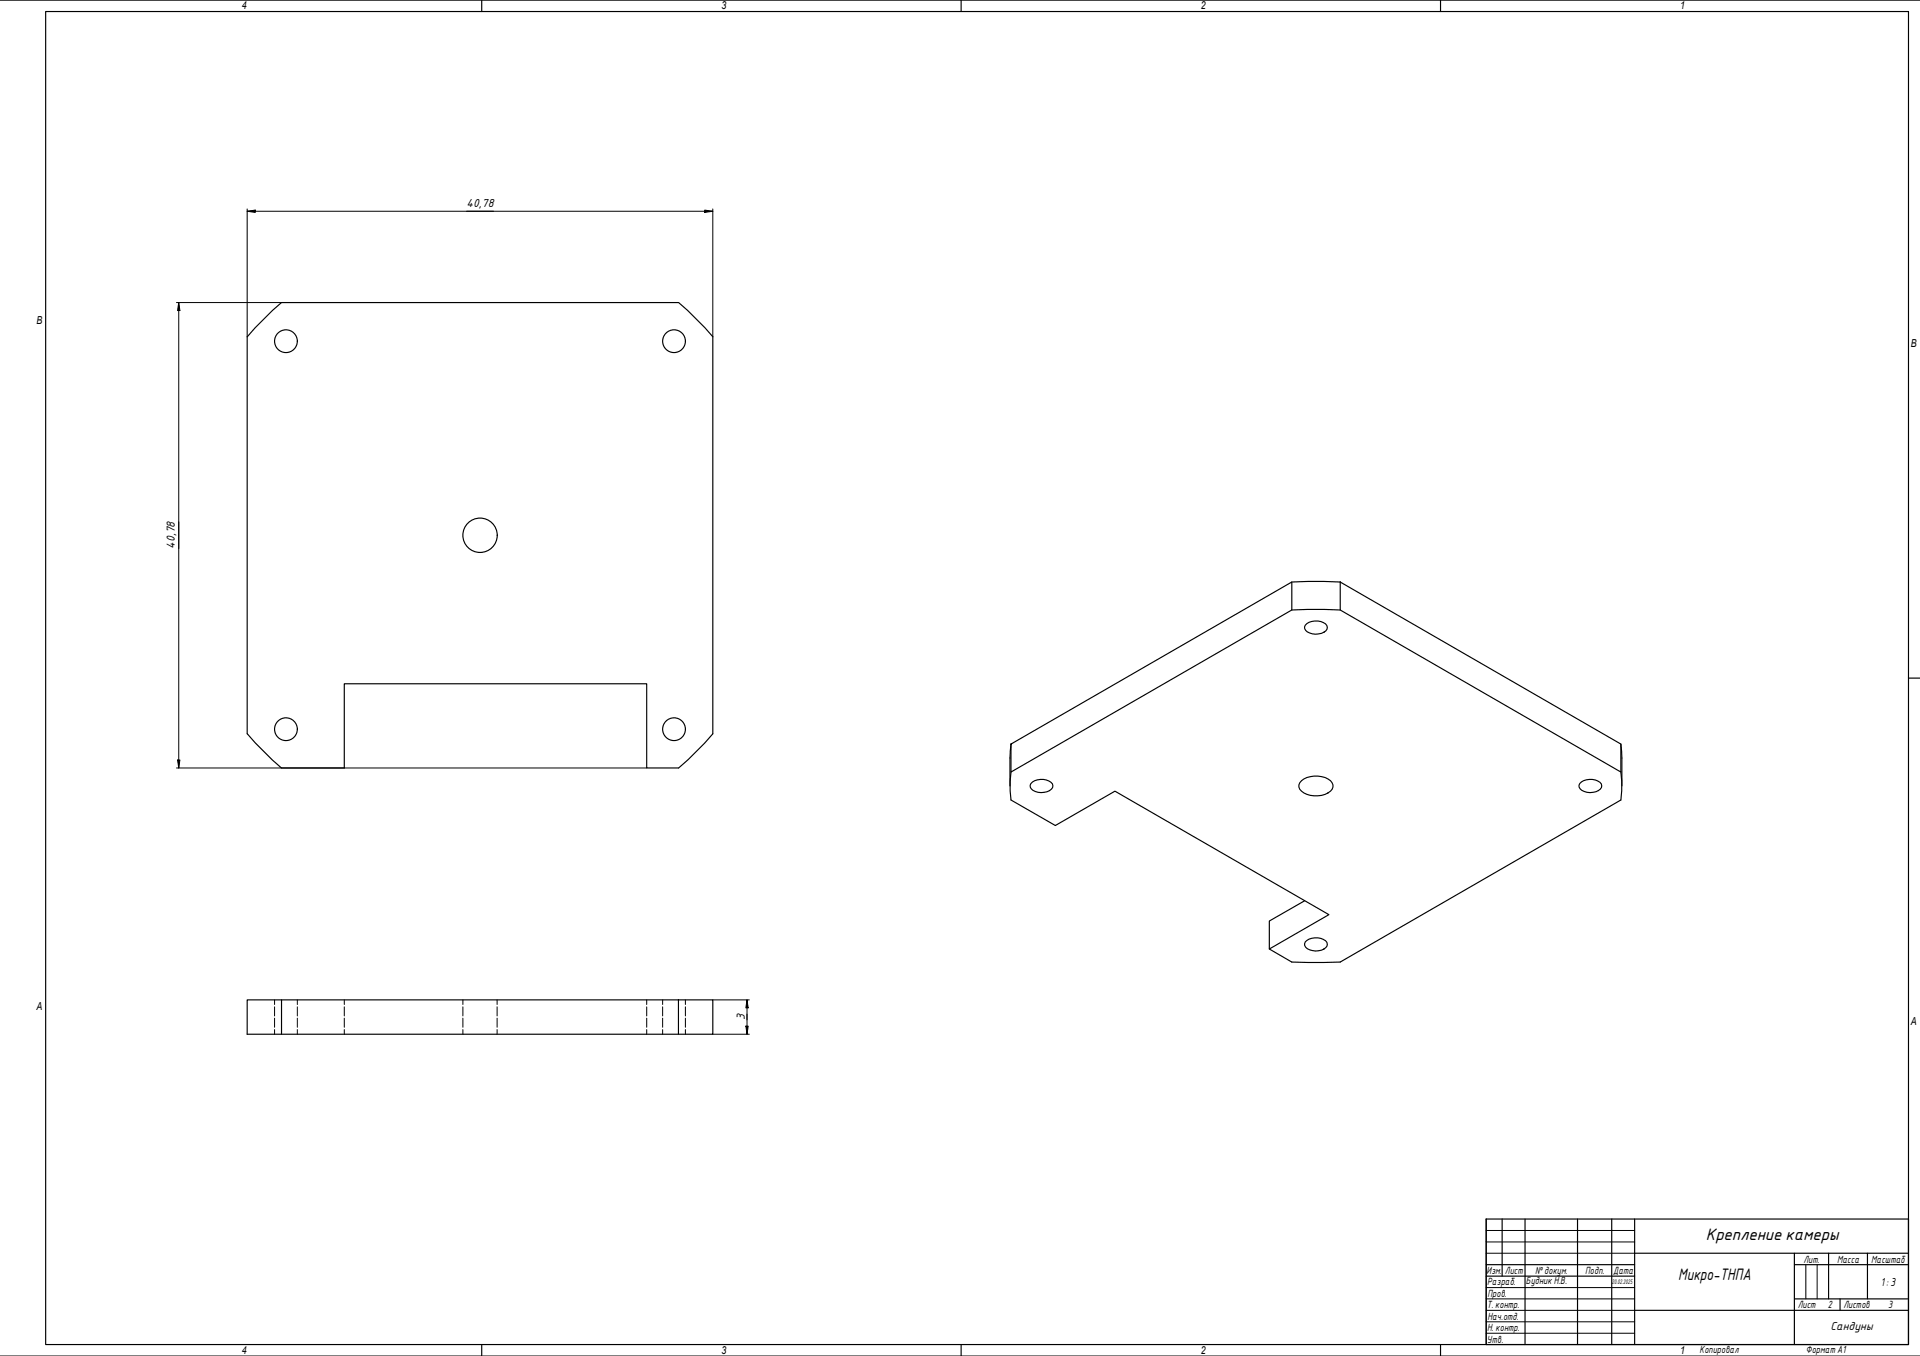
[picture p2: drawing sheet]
<svg xmlns="http://www.w3.org/2000/svg" width="841mm" height="594mm" viewBox="0 0 841 594" stroke-linecap="round" stroke-linejoin="round" font-family="sans-serif">
<g fill="none" stroke="#000" stroke-width=".44">
<path d="M120.3 438.1v2M130.2 438.1v2M150.8 438.1v2M202.8 438.1v2M217.7 438.1v2M283.3 438.1v2M290.3 438.1v2M300.2 438.1v2M120.3 441.1v4M120.3 446.1v4M120.3 451.1v2M130.2 441.1v4"/>
<path d="M130.2 446.1v4M130.2 451.1v2M150.8 441.1v4M150.8 446.1v4M150.8 451.1v2M202.8 441.1v4M202.8 446.1v4M202.8 451.1v2M217.7 441.1v4M217.7 446.1v4M217.7 451.1v2M283.3 441.1v4"/>
<path d="M283.3 446.1v4M283.3 451.1v2M290.3 441.1v4M290.3 446.1v4M290.3 451.1v2M300.2 441.1v4M300.2 446.1v4M300.2 451.1v2"/>
</g>
<g fill="none" stroke="#000" stroke-width=".51">
<path d="M123.3 132.6h173.9M123.3 132.5l-7.8 7.2-7.2 7.8v174l7.2 7.8 7.8 7.2M297.3 132.5l7.7 7.2 7.2 7.8v174l-7.2 7.8-7.8 7.2M565.8 255l7.1-.3 14.2 .3M587.1 255l122.9 71v12.2l-122.9-71zM565.8 267.2l7.1-.2 14.2 .2M571.8 273.9a6.7 6.7 0 0 1 9.4 .2 2.12 2.12 0 0 1-1.3 2.9 6.4 6.4 0 0 1-8.4-1.6zM123.3 336.5h27.5v-36.9h132.5v36.9h13.9M442.8 338.2l-.3 4.1 .3 8.2 19.5 11.2 26.1-15.1 93.7 54.1-26.1 15.1M442.8 326l123-71v12.2l-123 71zM442.8 326l-.4 6.1v12.2M710 338.2l.4 4.1-.4 8.2-122.9 71h-21.3l-9.8-5.7v-12.3l15.5-8.9"/>
<path d="M710 326l.4 6.1v12.2M451.5 343.3a6.8 6.8 0 0 1 9.5 .1 3.1 3.1 0 0 1-3.6 3.7 5.6 5.6 0 0 1-6.1-2.3zM570.1 342a10.2 10.2 0 0 1 13.4 .9 3.1 3.1 0 0 1-1.8 4.5 10.5 10.5 0 0 1-12.4-1.6 2.8 2.8 0 0 1 .8-3.8zM692.7 342.6a6.9 6.9 0 0 1 8.7 .8 3.1 3.1 0 0 1-3.6 3.7 5.7 5.7 0 0 1-6.1-2.3l.3-1.5zM571.8 412.7a6.9 6.9 0 0 1 9.4 .1 3.1 3.1 0 0 1-3.6 3.7 5.7 5.7 0 0 1-6.1-2.3zM123.3 438.1h-15v15h15v-15h173.9M297.2 438.1h15v15h-15zM123.3 453.1h173.9"/>
<circle cx="125.3" cy="149.5" r="5"/>
<circle cx="295.2" cy="149.5" r="5"/>
<circle cx="210.3" cy="234.5" r="7.5"/>
<circle cx="125.3" cy="319.5" r="5"/>
<circle cx="295.2" cy="319.5" r="5"/>
</g>
<path d="M20 5.1h816v584h-816zM211 .1v5M421 .1v5M631 .1v5M836 297.1h5M211 589.1v5M421 589.1v5M631 589.1v5" fill="none" stroke="#000" stroke-width=".51"/>
<path d="M0 .1h841M0 594.1h841" fill="none" stroke="#000" stroke-width=".44"/>
<g fill="none" stroke="#000" stroke-width=".51">
<path d="M651 534.1h185v55h-185zM658 534.1v25M668 534.1v55M691 534.1v55M706 534.1v55M716 534.1v55M651 554.1h65M651 559.1h65M716 549.1h120M786 554.1h50M786 549.1v40M801 549.1v20"/>
<path d="M818 549.1v20M716 574.1h120M786 569.1h50M806 569.1v5"/>
</g>
<path d="M651 539.1h65M651 544.1h65M651 549.1h65M791 554.1v15M796 554.1v15M651 564.1h65M651 569.1h65M651 574.1h65M651 579.1h65M651 584.1h65" fill="none" stroke="#000" stroke-width=".44"/>
<g fill="none" stroke="#000" stroke-width=".44">
<path d="M108.3 92.6l3.5-.6v1.1zM108.3 92.6h203.9M108.3 91.5v56M308.7 92l3.5 .6-3.5 .5zM312.2 91.5v56M77.3 132.6h46M78.3 132.6l.5 3.5h-1zM78.3 132.6v203.9M77.3 336.5h206M77.8 333h1l-.5 3.5zM312.2 438.1h16M327.2 438.1l.5 3.5h-1z"/>
<path d="M327.2 438.1v15M312.2 453.1h16M326.7 449.6h1l-.5 3.5z"/>
</g>
<path d="M108.3 92.6l3.5-.6v1.1zM308.7 92l3.5 .6-3.5 .5zM78.3 132.6l.5 3.5h-1zM77.8 333h1l-.5 3.5zM326.7 449.6h1l-.5 3.5zM327.2 438.1l.5 3.5h-1z" fill="#000"/>
<g font-size="7">
<text x="747.3" y="543.3">Крепление камеры</text>
<text x="735.1" y="560.9">Микро-ТНПА</text>
</g>
<g font-size="4.9">
<text x="204.3" y="90.8">40,78</text>
<text x="76.5" y="240.4" transform="rotate(-90 76.5 240.4)">40,78</text>
<text x="326.3" y="446.8" transform="rotate(-90 326.3 446.8)">3</text>
<text x="823.8" y="563.2">1: 3</text>
<text x="801.8" y="582.7">Сандуны</text>
</g>
<g font-size="4.8">
<text x="106" y="4.1">4</text>
<text x="316" y="4.1">3</text>
<text x="526" y="4.1">2</text>
<text x="736" y="4.1">1</text>
<text x="16" y="142.1">B</text>
<text x="837" y="152.1">B</text>
<text x="16" y="442.6">A</text>
<text x="837" y="449.1">A</text>
<text x="106" y="593.1">4</text>
<text x="316" y="593.1">3</text>
<text x="526" y="593.1">2</text>
<text x="736" y="593.1">1</text>
</g>
<g font-size="4.4">
<text x="790" y="553.2">Лит.</text>
<text x="804.7" y="553.1">Масса</text>
<text x="819.7" y="553.1">Масштаб</text>
<text x="651.1" y="558.1">Изм.</text>
<text x="651.4" y="563.2">Разраб.</text>
<text x="659.2" y="558.1">Лист</text>
<text x="668.4" y="562.7">БудникН.В.</text>
<text x="672.5" y="558">№докум.</text>
<text x="694.4" y="558.2">Подп.</text>
<text x="706.6" y="558.2">Дата</text>
<text x="651.6" y="568.1">Пров.</text>
<text x="651.3" y="573.2">Т. контр.</text>
<text x="787.5" y="573.2">Лист</text>
<text x="800.7" y="573.1">2</text>
<text x="807.5" y="573.2">Листов</text>
<text x="827.1" y="573.1">3</text>
<text x="651.5" y="578.1">Нач.отд.</text>
<text x="651.4" y="583.2">Н. контр.</text>
<text x="651.3" y="588.2">Утв.</text>
<text x="744.5" y="592.8">Копировал</text>
<text x="791" y="592.7">Формат A1</text>
</g>
<text font-size="2.8" x="706" y="562.6">20.02.2025</text>
</svg>
